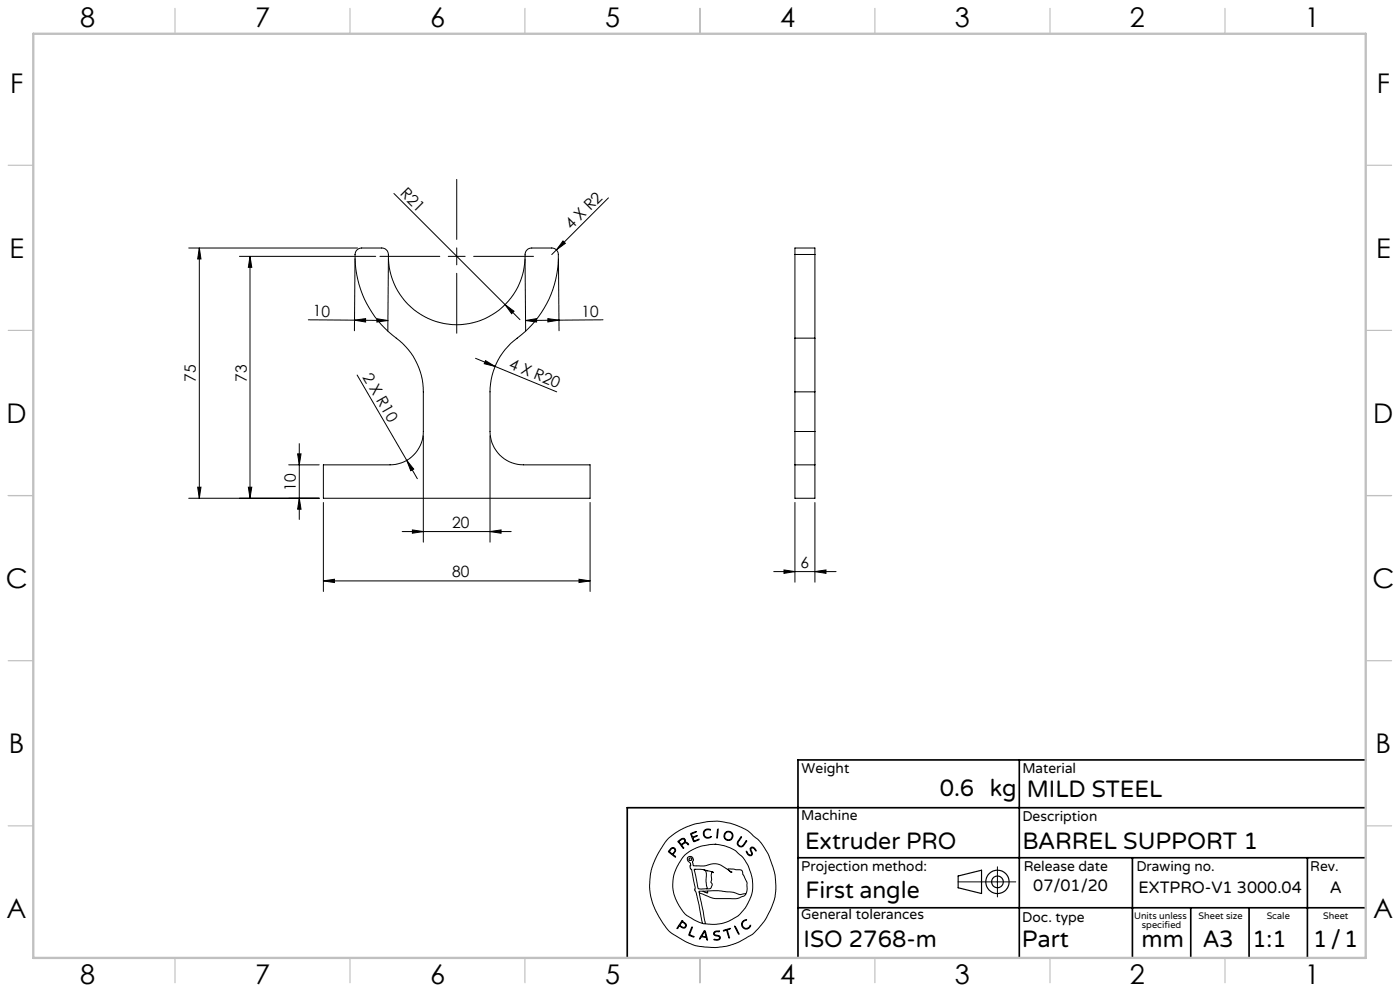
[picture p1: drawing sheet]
<svg xmlns="http://www.w3.org/2000/svg" width="420mm" height="297mm" viewBox="0 0 420 297" stroke-linecap="round" stroke-linejoin="round" font-family="sans-serif">
<g fill="none" stroke="#000" stroke-width=".3">
<path d="M118.2 58l33.3 33.3M137 53.8v18M182.5 59.3l-17 17M56.6 74.3h50.6M59.8 74.3l.5 3.3h-1zM59.8 74.3v75M71.8 76.8h40.9M75 76.8l.5 3.3h-1zM75 76.8v72.5M106.5 77.5l-.2 21.6M107.1 74.9l1.4-.6h6a1.99 1.99 0 0 1 2 2.1 20.5 20.5 0 0 0 20.8 20.9 20.5 20.5 0 0 0 20.3-21.4l.5-1 1-.5 6.4-.1a1.99 1.99 0 0 1 2 2 30.8 30.8 0 0 1-13.3 25.8 19.9 19.9 0 0 0-7.2 15.3v11.9a10 10 0 0 0 10 10h20v10h-80v-10h20a10 10 0 0 0 10-10v-11.9a20.5 20.5 0 0 0-9.3-17 29.7 29.7 0 0 1-11-24.9zM114 76.8h17.9"/>
<path d="M116.5 77.6l-.2 21.6M134.5 76.8h5.1M137 74.3v5.1M142.1 76.8h18M157.5 77.6l.2 21.6M167.5 77.5l.2 21.6M168.9 72.2l.7 .7-2.7 2zM238.5 76.3v25M238.5 76.3v-2h6v2M238.5 76.3h6M244.5 76.3v25M92.5 95.8l13.9 .2"/>
<path d="M106.4 96l10 .1M106.4 96l3.3-.5v1zM113.1 95.5l3.3 .6-3.3 .4zM137 81.9v18M151.5 91.3l2.7 2-.7 .7zM151.5 91.3l4.5 4.5M157.7 96.1l3.3-.6v1zM164.4 95.5l3.3 .5-3.3 .5zM180.9 95.8l-23.2 .3M107.1 112.4l14.9 25.6M142.7 107.4l5.8 2.4M145.7 108.1l2.8 1.7-3.2-.8z"/>
<path d="M148.5 109.8l18.5 7.6M238.5 101.3v16.1M238.5 117.4v11.9M238.5 101.3h6M238.5 117.4h6M244.5 101.3v16.1M244.5 117.4v11.9M86.6 139.3h9.1M89.3 136h1l-.5 3.3zM89.8 133v22.7M122 138l2.1 2.6-.9 .5zM122 138l3.2 5.5"/>
<path d="M127 130.6v31.9M147 130.6v31.9M238.5 129.3v10M238.5 139.3v10h6v-10M238.5 139.3h6M238.5 129.3h6M244.5 129.3v10M56.6 149.3h39.1M59.3 146h1l-.5 3.3zM74.5 146h1l-.5 3.3zM89.8 149.3l.5 3.3h-1zM97 150.6v26.7"/>
<path d="M120.6 159.3h32.8M123.7 158.8l3.3 .5-3.3 .5zM147 159.3l3.3-.5v1zM177 150.6v26.7M238.5 150.6v23.9M244.5 150.6v23.9M97 174.1l3.3-.5v1zM97 174.1h80M173.7 173.6l3.3 .5-3.3 .5zM232.1 171.3h18.7M235.2 170.8l3.3 .5-3.3 .5zM244.5 171.3l3.3-.5v1z"/>
<path d="M200.3 251.5l3.3-2.5 3.6-1.6 4.6-1.1 3.5-.2 4 .7 3 1.1 2.1 1.1 3.1 2.6 1.6 2 1.6 3 1.6 4.8 .5 4-.2 3.1-.5 1.8-2.2 4.8-1.6 2.2a18.3 18.3 0 0 1-7.7 5.5l-2.7 .8-3.2 .4-6-.6-3.2-1.3-3.8-2.2-1.4-1.3-1.4-1.9-2.2-3.7-.8-2.1-.7-2.3-.3-3.4 .3-3.5 .7-2.7 1.9-3.8zM201.2 254.4l.6-.4 .6 .2 .3 .5-.2 .7a.77 .77 0 0 0-.4 .8 .77 .77 0 0 0 .6 .6l-.4-.1-1.2-1a.45 .45 0 0 1-.5-.2 .45 .45 0 0 1 .1-.5zM201.4 254.5l.4-.3 .3 .1 .4 .4-.1 .4a.73 .73 0 0 1-.7 .8 .73 .73 0 0 1-.8-.6v-.3zM203.5 252.1l1.1-.8h.6l.4 .5v.5l.6 .3 .4 .5-.8-.5-.6 .2a.64 .64 0 0 0-.6 .5 .64 .64 0 0 0 .5 .7l-.1 .3zM203.8 252.1l1-.6 .4 .1 .2 .3-.2 .6-.8 .6-.6-.8zM207.2 249.8l1.7-.6-1 .6a.43 .43 0 0 0-.5 .3 .43 .43 0 0 0 .2 .5l.2 .3 1.4-.4-1 .4a.73 .73 0 0 0 0 1.2l1.6-.6-1.7 .8zM208.6 249.3h.1M211.3 248.9l.8-.4 1 .1v.2l-1-.1-.4 .1-.5 1 .3 .8 .4 .3 .8 .1 .6-.3a.53 .53 0 0 1-.8 .5l-.7-.1-.6-.4-.2-1.1zM214.5 253h.1M214.5 253l2.7 .4 2.1 .8 1.4 .8 2.3 2.1 1.5 2.4 .9 2.8 .3 1.6 .1 2.8-.6 2.1-1.3 2.7-2.5 3-2.8 1.6-2 .7-2 .2-2.9-.1M214.5 253l-4.1 .6-3.2 1.3-2 1.6-2 3.2-1.2 3.5-.1 3.4 .7 2.7 2.4 4a8 8 0 0 0 3.4 2.5l2.4 1M215.3 248.5l.1 .9-.2 1.7-.1 .1z"/>
<path d="M222.3 250.9h.2l-1.1 1.8 .5 .8h.8l1.1-1.5h.3l-1 1.5-.6 .3-.9-.2-.4-.7 .1-.6zM223.9 255.1l.6 .9 .7 .3 .3-.3-.5-1.4 .3-.6h.8l.7 .9-.1 .2-.6-.9-.6-.1-.2 .6 .4 1.2-.6 .6-.8-.5zM299.2 259.8v9M204.4 276.2l.2-.2 .8 .5 .5 .7-.3 .9-1-.1a.7 .7 0 0 0-.7-.4 .7 .7 0 0 0-.6 .6l-.2 .1zM204.6 276h.1M204.6 276.3l1.1 .9-.2 .6h-.7a.59 .59 0 0 1-.7-.8zM204.6 276.4h.1M207.5 277.9v-.1a.55 .55 0 0 1-.1 .9l-.3 .8a.56 .56 0 0 0-.1 .7 .56 .56 0 0 0 .6 .3l.6 .3-1.4-.5a1.9 1.9 0 0 1 .5-1.8zM208.3 260.6h2.6l2.5 .6 .6 .3a.35 .35 0 0 0-.4-.1 .35 .35 0 0 0-.2 .5l.1 1.8-.2 .6 .3 .6v.5l-.5 .9h-1.2M208.3 260.6l1 5.1a.84 .84 0 0 0 1.1 .7l1.5-.1M208.4 260.6h.1M209.8 267.6l1.9 9.3"/>
<path d="M209.8 267.6l3.4 1.4 1.4 .3h6.5l2.1-.7 .4-.5M210.8 276.8l.9 .1M210.9 267.1h-1.1v.5M211.1 260.7a2.12 2.12 0 0 1 .7 2.6l.1 2 .3 .8-.3 .2M211.2 279l.4-.1 .2 .7 .5 2.1-.3-.1a.75 .75 0 0 0-1-.8 .77 .77 0 0 0-1 .6l-.2-.1zM211.3 279.3h.1M211.3 279.3l.4 1.3-.4 .1a.46 .46 0 0 1-.6-.2 .46 .46 0 0 1 .3-.6zM212 260.9h.1M212.3 267l3.4-.1 4.2 .5 2 .7 1.2-.2a.32 .32 0 0 1 .3-.1 .32 .32 0 0 1 .2 .3M212.3 267v.6l-1.4-.5M212.3 267l-1.4 .1M214.3 279.3l.7-.3 .8 .1-1.1 .2-.4 .3 .2 .5 1.1 .3 .4 .3v.6l-.9 .5a.55 .55 0 0 1-.9-.3l1 .1 .7-.4-.1-.5-1.7-.6z"/>
<path d="M217 278.8l2.1-.5-.9 .4 .6 2.4-.8-2.3-.8 .2zM220.5 277.6l1.2 2.4zM222.8 276.2l.7-.5h.5l-.9 .5-.4 .6v.6l.6 .7 .9 .1 1-.9-.1 .4-.9 .7-1-.1-.6-.6-.1-.6zM223.6 268.1l.6-1.6-.1-1.9-1.7-3.8-3.9-.4v.3l1 .8-3.1-2.1-1.6-.5-1.5 .1-2.1 .5h-3.1l-.3-1 .2-.7-.2-.7-.5-.4-.7 .1-.4 .3v.5l1 1.2-.2 1.1 .5 .8 1.1 5.3-.2 .8 .3 .4 .8 3.1 1.3 6.5M287.4 264.3h17.3"/>
<circle cx="207.1" cy="257.5" r=".43"/>
<circle cx="218.5" cy="250.5" r="1.15"/>
<circle cx="218.5" cy="250.5" r="1.38"/>
</g>
<g fill="none" stroke="#000" stroke-width=".35">
<path d="M287.4 262.5l7.1-1.7v7l-7.1-1.7z"/>
<circle cx="299.2" cy="264.3" r="3.5"/>
<circle cx="299.2" cy="264.3" r="1.75"/>
</g>
<path d="M305.8 227.7v59.2M409.7 227.7h-170.3v59.2M239.4 257.1h170.3M339.7 257.1v29.9M392.2 257.1v29.8M409.7 242.1h-221.5v45M239.4 272.1h170.3M357.2 272.1v14.8M374.7 272.1v14.8" fill="none" stroke="#000" stroke-width=".5"/>
<g fill="none" stroke="#c0c0c0" stroke-width=".35">
<path d="M52.5 2.5v7.5M105 2.5v7.5M157.5 2.5v7.5M210 2.5v7.5M262.5 2.5v7.5M315 2.5v7.5M367.5 2.5v7.5M2.5 49.5h7.5M410 49.5h7.5M2.5 99h7.5M410 99h7.5M2.5 148.5h7.5"/>
<path d="M410 148.5h7.5M2.5 198h7.5M410 198h7.5M2.5 247.5h7.5M410 247.5h7.5M52.5 287v7.5M105 287v7.5M157.5 287v7.5M210 287v7.5M262.5 287v7.5M315 287v7.5M367.5 287v7.5"/>
</g>
<path d="M10 10.1h399.7v277h-399.7z" fill="none" stroke="#c0c0c0" stroke-width=".7"/>
<g fill="#000">
<path d="M168.9 72.2l.7 .7-2.7 2zM151.5 91.3l2.7 2-.7 .7zM145.7 108.1l2.8 1.7-3.2-.8zM122 138l2.1 2.6-.9 .5z"/>
<path d="M59.8 74.3l.5 3.3h-1zM59.3 146h1l-.5 3.3zM75 76.8l.5 3.3h-1zM74.5 146h1l-.5 3.3z"/>
<path d="M106.4 96l3.3-.5v1zM113.1 95.5l3.3 .6-3.3 .4z"/>
<path d="M157.7 96.1l3.3-.6v1zM164.4 95.5l3.3 .5-3.3 .5z"/>
<path d="M89.8 149.3l.5 3.3h-1zM89.3 136h1l-.5 3.3z"/>
<path d="M123.7 158.8l3.3 .5-3.3 .5zM147 159.3l3.3-.5v1z"/>
<path d="M97 174.1l3.3-.5v1zM173.7 173.6l3.3 .5-3.3 .5z"/>
<path d="M235.2 170.8l3.3 .5-3.3 .5zM244.5 171.3l3.3-.5v1z"/>
</g>
<g font-size="8.1">
<text x="24" y="8">8</text>
<text x="76.5" y="8">7</text>
<text x="129" y="8">6</text>
<text x="181.5" y="8">5</text>
<text x="234" y="8">4</text>
<text x="286.5" y="8">3</text>
<text x="339" y="8">2</text>
<text x="391.5" y="8">1</text>
<text x="3" y="27.7">F</text>
<text x="413" y="27.7">F</text>
<text x="2.8" y="77.2">E</text>
<text x="412.8" y="77.2">E</text>
<text x="2" y="126.7">D</text>
<text x="412" y="126.7">D</text>
<text x="1.7" y="176.2">C</text>
<text x="411.7" y="176.2">C</text>
<text x="2.7" y="225.7">B</text>
<text x="412.7" y="225.7">B</text>
<text x="2" y="275.2">A</text>
<text x="412" y="275.2">A</text>
<text x="24" y="295">8</text>
<text x="76.5" y="295">7</text>
<text x="129" y="295">6</text>
<text x="181.5" y="295">5</text>
<text x="234" y="295">4</text>
<text x="286.5" y="295">3</text>
<text x="339" y="295">2</text>
<text x="391.5" y="295">1</text>
</g>
<g font-size="7.1">
<text x="281.9" y="238.5">0.6 kg</text>
<text x="308" y="239">MILD STEEL</text>
<text x="241.5" y="254.4">Extruder PRO</text>
<text x="306.7" y="254.4">BARREL SUPPORT 1</text>
<text x="241.6" y="269.2">First angle</text>
<text x="241.1" y="283.7">ISO 2768-m</text>
<text x="306.6" y="283.9">Part</text>
<text x="342.5" y="283.9">mm</text>
<text x="360.9" y="283.8">A3</text>
<text x="375.7" y="283.9">1:1</text>
<text x="393.9" y="283.9">1/1</text>
</g>
<g font-size="4.9">
<text x="310" y="267.1">07/01/20</text>
<text x="341.6" y="267.6">EXTPRO-V1 3000.04</text>
<text x="399" y="267.6">A</text>
</g>
<g font-size="4.7">
<text x="119.8" y="58.2" transform="rotate(45 119.8 58.2)">R21</text>
<text x="171.4" y="69" transform="rotate(-45 171.4 69)">4 X R2</text>
<text x="93.8" y="94.8">10</text>
<text x="174.4" y="94.9">10</text>
<text x="108.7" y="113" transform="rotate(60 108.7 113)">2 X R10</text>
<text x="152.5" y="110.3" transform="rotate(22 152.5 110.3)">4 X R20</text>
<text x="58.8" y="114.5" transform="rotate(-90 58.8 114.5)">75</text>
<text x="74" y="114.5" transform="rotate(-90 74 114.5)">73</text>
<text x="88.8" y="147.1" transform="rotate(-90 88.8 147.1)">10</text>
<text x="135.6" y="158.3">20</text>
<text x="135.6" y="173.1">80</text>
<text x="240.1" y="170.3">6</text>
</g>
<g font-size="4.2">
<text x="240.5" y="231.7">Weight</text>
<text x="306.7" y="231.7">Material</text>
<text x="240.4" y="245.9">Machine</text>
<text x="306.7" y="246.1">Description</text>
<text x="240.4" y="261.1">Projection method:</text>
<text x="307.1" y="261">Release date</text>
<text x="340.9" y="261">Drawing no.</text>
<text x="393.1" y="261">Rev.</text>
<text x="240.4" y="275.6">General tolerances</text>
<text x="306.7" y="276.3">Doc. type</text>
</g>
<g font-size="2.8">
<text x="340.2" y="275.3">Units unless</text>
<text x="359.6" y="275.3">Sheet size</text>
<text x="380" y="275.3">Scale</text>
<text x="396.9" y="275.3">Sheet</text>
<text x="342.6" y="278.2">specified</text>
</g>
</svg>
